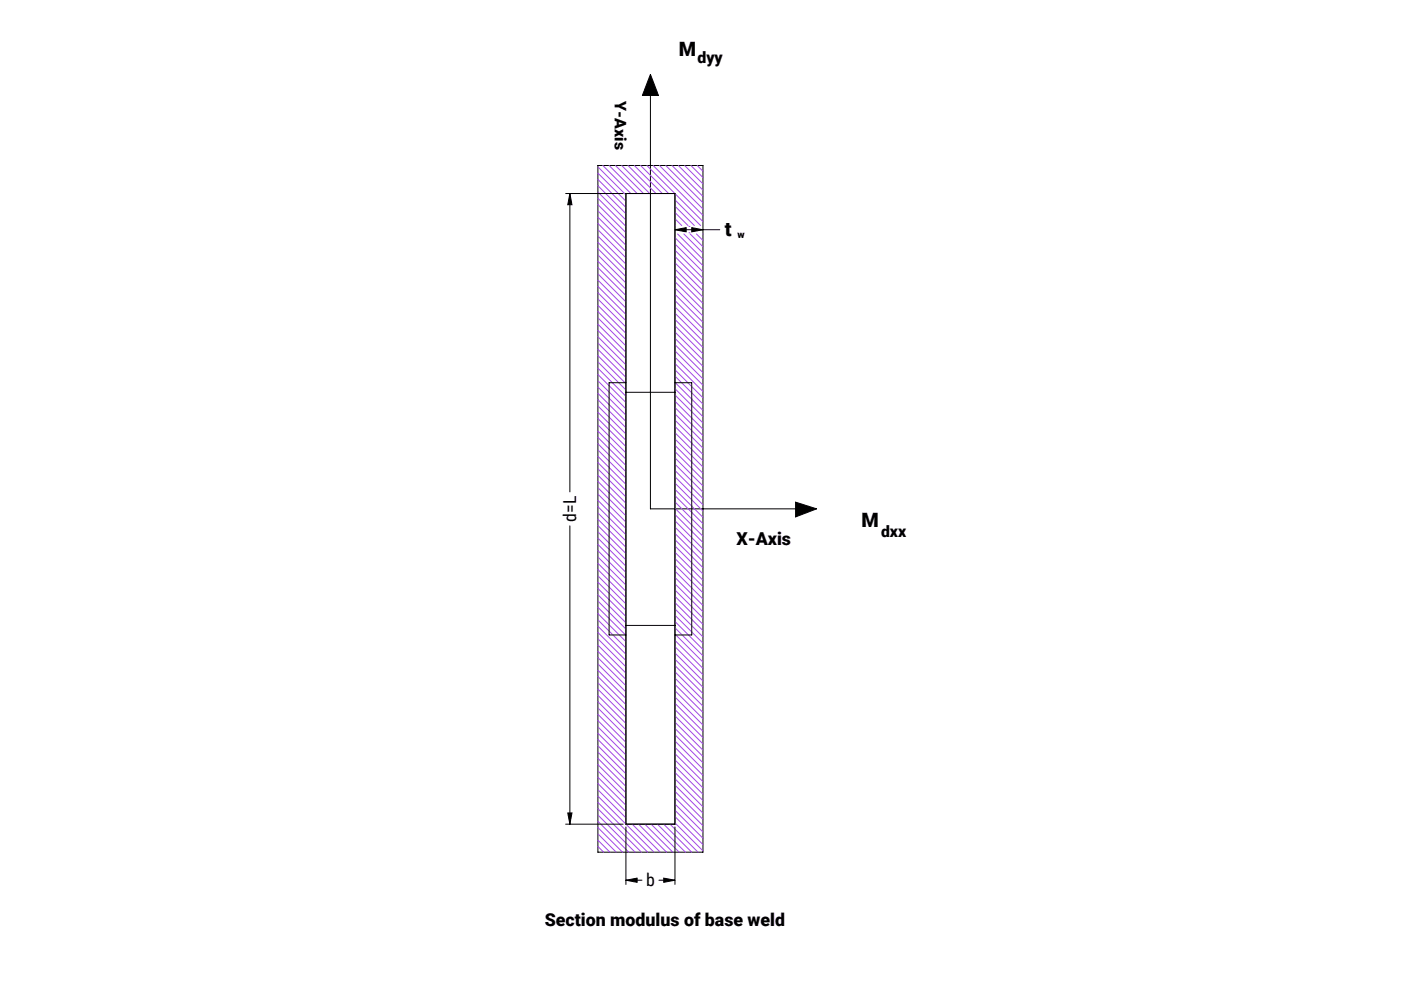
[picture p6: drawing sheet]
<svg xmlns="http://www.w3.org/2000/svg" width="500mm" height="350mm" viewBox="0 0 500 350" stroke-linecap="round" stroke-linejoin="round" font-family="sans-serif">
<g fill="none" stroke="#000" stroke-width=".36">
<path d="M232.1 34.1v147.4h51.8M232.1 26.6l2.9 7.5h-5.7zM213.4 59h37.5v245h-37.5zM201.9 69h20.5M203.4 69l.7 4h-1.5zM203.4 69v106.5M223.4 69h17.5v225h-17.5zM240.9 82l4-.8v1.5zM240.9 82h16M246.9 81.2l4 .8-4 .7zM223.4 136.5h-6v90h6M223.4 140h17.5v83.1h-17.5z"/>
<path d="M240.9 136.5h6v90h-6M283.9 179.2l7.5 2.3-7.5 2.9zM203.4 187.6v106.4M201.9 294h20.5M202.6 290h1.5l-.7 4zM223.4 295v20.5M240.9 295v20.5M223.4 314l4-.7v1.5zM223.4 314h5.7M235.2 314h5.7M236.9 313.3l4 .7-4 .8z"/>
</g>
<g fill="none" stroke="#a247e4" stroke-width=".36">
<path d="M213.4 59.5l10 10M215.1 59l10 10M217.4 59l10 10M219.6 59l10 10M221.9 59l10 10M224.1 59l10 10M226.4 59l10 10M228.6 59l10 10M230.9 59l20 20.1M233.1 59l17.8 17.8M235.4 59l15.5 15.6M237.6 59l13.3 13.3"/>
<path d="M239.8 59l11.1 11.1M242.1 59l8.8 8.8M244.3 59l6.6 6.6M246.6 59l4.3 4.3M248.8 59l2.1 2.1M213.4 79.7l10 10M213.4 77.5l10 10M213.4 75.2l10 10M213.4 73l10 10M213.4 70.7l10 10M213.4 68.5l10 10M213.4 66.3l10 10"/>
<path d="M213.4 64l10 10M213.4 61.8l10 10M240.9 78l2.4 2.5M240.9 75.8l4.7 4.7M240.9 73.6l6.9 6.9M240.9 71.3l9.1 9.2M213.4 99.9l10 10M213.4 97.7l10 10M213.4 95.4l10 10M213.4 93.2l10 10M213.4 91l10 10M213.4 88.7l10 10"/>
<path d="M213.4 86.5l10 10M213.4 84.2l10 10M213.4 82l10 10M240.9 98.2l10 10M240.9 96l10 10M240.9 93.8l10 10M240.9 91.5l10 10M240.9 89.3l10 10M240.9 87l10 10M240.9 84.8l10 10M240.9 80.3l.2 .2M241.8 83.5l9.1 9"/>
<path d="M244.1 83.5l6.8 6.8M245.9 83h.1M245.9 80.8h.1M246.3 83.5l4.6 4.5M248.6 83.5l2.3 2.3M250.8 83.5l.1 .1M213.4 117.9l10 10M213.4 115.6l10 10M213.4 113.4l10 10M213.4 111.2l10 10M213.4 108.9l10 10M213.4 106.7l10 10"/>
<path d="M213.4 104.4l10 10M213.4 102.2l10 10M240.9 118.5l10 10M240.9 116.2l10 10M240.9 114l10 10M240.9 111.7l10 10M240.9 109.5l10 10M240.9 107.2l10 10M240.9 105l10 10M240.9 102.7l10 10M240.9 100.5l10 10M213.4 138.1l10 10"/>
<path d="M213.4 135.9l10 10M213.4 133.6l10 10M213.4 131.4l10 10M213.4 129.1l10 10M213.4 126.9l10 10M213.4 124.6l10 10M213.4 122.4l10 10M213.4 120.1l10 10M240.9 138.7l10 10M240.9 136.4l10 10M240.9 134.2l10 10M240.9 131.9l10 10"/>
<path d="M240.9 129.7l10 10M240.9 127.4l10 10M240.9 125.2l10 10M240.9 122.9l10 10M240.9 120.7l10 10M213.4 158.3l10 10M213.4 156.1l10 10M213.4 153.8l10 10M213.4 151.6l10 10M213.4 149.3l10 10M213.4 147.1l10 10M213.4 144.8l10 10"/>
<path d="M213.4 142.6l10 10M213.4 140.3l10 10M240.9 158.9l10 10M240.9 156.6l10 10M240.9 154.4l10 10M240.9 152.1l10 10M240.9 149.9l10 10M240.9 147.6l10 10M240.9 145.4l10 10M240.9 143.1l10 10M240.9 140.9l10 10M213.4 178.5l10 10"/>
<path d="M213.4 176.3l10 10M213.4 174l10 10M213.4 171.8l10 10M213.4 169.5l10 10M213.4 167.3l10 10M213.4 165l10 10M213.4 162.8l10 10M213.4 160.6l10 10M240.9 179.1l10 10M240.9 176.8l10 10M240.9 174.6l10 10M240.9 172.3l10 10"/>
<path d="M240.9 170.1l10 10M240.9 167.8l10 10M240.9 165.6l10 10M240.9 163.4l10 10M240.9 161.1l10 10M213.4 198.7l10 10M213.4 196.5l10 10M213.4 194.2l10 10M213.4 192l10 10M213.4 189.7l10 10M213.4 187.5l10 10M213.4 185.2l10 10"/>
<path d="M213.4 183l10 10M213.4 180.8l10 10M240.9 199.3l10 10M240.9 197l10 10M240.9 194.8l10 10M240.9 192.5l10 10M240.9 190.3l10 10M240.9 188.1l10 10M240.9 185.8l10 10M240.9 183.6l10 10M240.9 181.3l10 10M213.4 218.9l10 10"/>
<path d="M213.4 216.7l10 10M213.4 214.4l10 10M213.4 212.2l10 10M213.4 209.9l10 10M213.4 207.7l10 10M213.4 205.5l10 10M213.4 203.2l10 10M213.4 201l10 10M240.9 219.5l10 10M240.9 217.2l10 10M240.9 215l10 10M240.9 212.7l10 10"/>
<path d="M240.9 210.5l10 10M240.9 208.3l10 10M240.9 206l10 10M240.9 203.8l10 10M240.9 201.5l10 10M213.4 239.1l10 10M213.4 236.9l10 10M213.4 234.6l10 10M213.4 232.4l10 10M213.4 230.1l10 10M213.4 227.9l10 10M213.4 225.7l10 10"/>
<path d="M213.4 223.4l10 10M213.4 221.2l10 10M240.9 239.7l10 10M240.9 237.4l10 10M240.9 235.2l10 10M240.9 233l10 10M240.9 230.7l10 10M240.9 228.5l10 10M240.9 226.2l10 10M240.9 224l10 10M240.9 221.7l10 10M213.4 259.3l10 10"/>
<path d="M213.4 257.1l10 10M213.4 254.8l10 10M213.4 252.6l10 10M213.4 250.4l10 10M213.4 248.1l10 10M213.4 245.9l10 10M213.4 243.6l10 10M213.4 241.4l10 10M240.9 259.9l10 10M240.9 257.6l10 10M240.9 255.4l10 10M240.9 253.2l10 10"/>
<path d="M240.9 250.9l10 10M240.9 248.7l10 10M240.9 246.4l10 10M240.9 244.2l10 10M240.9 241.9l10 10M213.4 279.5l10 10M213.4 277.3l10 10M213.4 275l10 10M213.4 272.8l10 10M213.4 270.6l10 10M213.4 268.3l10 10M213.4 266.1l10 10"/>
<path d="M213.4 263.8l10 10M213.4 261.6l10 10M240.9 277.9l10 10M240.9 275.6l10 10M240.9 273.4l10 10M240.9 271.1l10 10M240.9 268.9l10 10M240.9 266.6l10 10M240.9 264.4l10 10M240.9 262.1l10 10M213.4 299.7l4.3 4.3M213.4 297.5l6.5 6.5"/>
<path d="M213.4 295.3l8.8 8.7M213.4 293l11 11M213.4 290.8l13.3 13.2M213.4 288.5l15.5 15.5M213.4 286.3l17.8 17.7M213.4 284l20 20M213.4 281.8l10 10M225.6 294l10 10M227.9 294l10 10M230.1 294l10 10M232.4 294l10 10M234.6 294l10 10"/>
<path d="M236.9 294l10 10M239.1 294l10 10M240.9 293.6l10 10M240.9 291.3l10 10M240.9 289.1l10 10M240.9 286.8l10 10M240.9 284.6l10 10M240.9 282.3l10 10M240.9 280.1l10 10M213.4 302l2 2"/>
</g>
<g fill="#000">
<path d="M240.9 82l4-.8v1.5zM246.9 81.2l4 .8-4 .7z"/>
<path d="M202.6 290h1.5l-.7 4zM203.4 69l.7 4h-1.5z"/>
<path d="M223.4 314l4-.7v1.5zM236.9 313.3l4 .7-4 .8z"/>
</g>
<path d="M232.1 26.6l-2.8 7.5h5.7zM283.9 179.2v5.2l7.5-2.9z" fill-rule="evenodd" fill="#000"/>
<g font-size="7.1">
<text x="242.3" y="19.9">M</text>
<text x="258.7" y="84.1">t</text>
<text x="307.5" y="188">M</text>
</g>
<g font-size="6.3">
<text x="205.6" y="186.2" transform="rotate(-90 205.6 186.2)">d=L</text>
<text x="262.8" y="194.3">X-Axis</text>
<text x="230.6" y="316.3">b</text>
<text x="194.4" y="330.5">Section modulus of base weld</text>
</g>
<g font-size="5.6">
<text x="248.9" y="22.4">dyy</text>
<text x="219.4" y="36.2" transform="rotate(90 219.4 36.2)">Y-Axis</text>
<text x="314.4" y="191.5">dxx</text>
</g>
<text font-size="3.5" x="263.2" y="85">w</text>
</svg>
